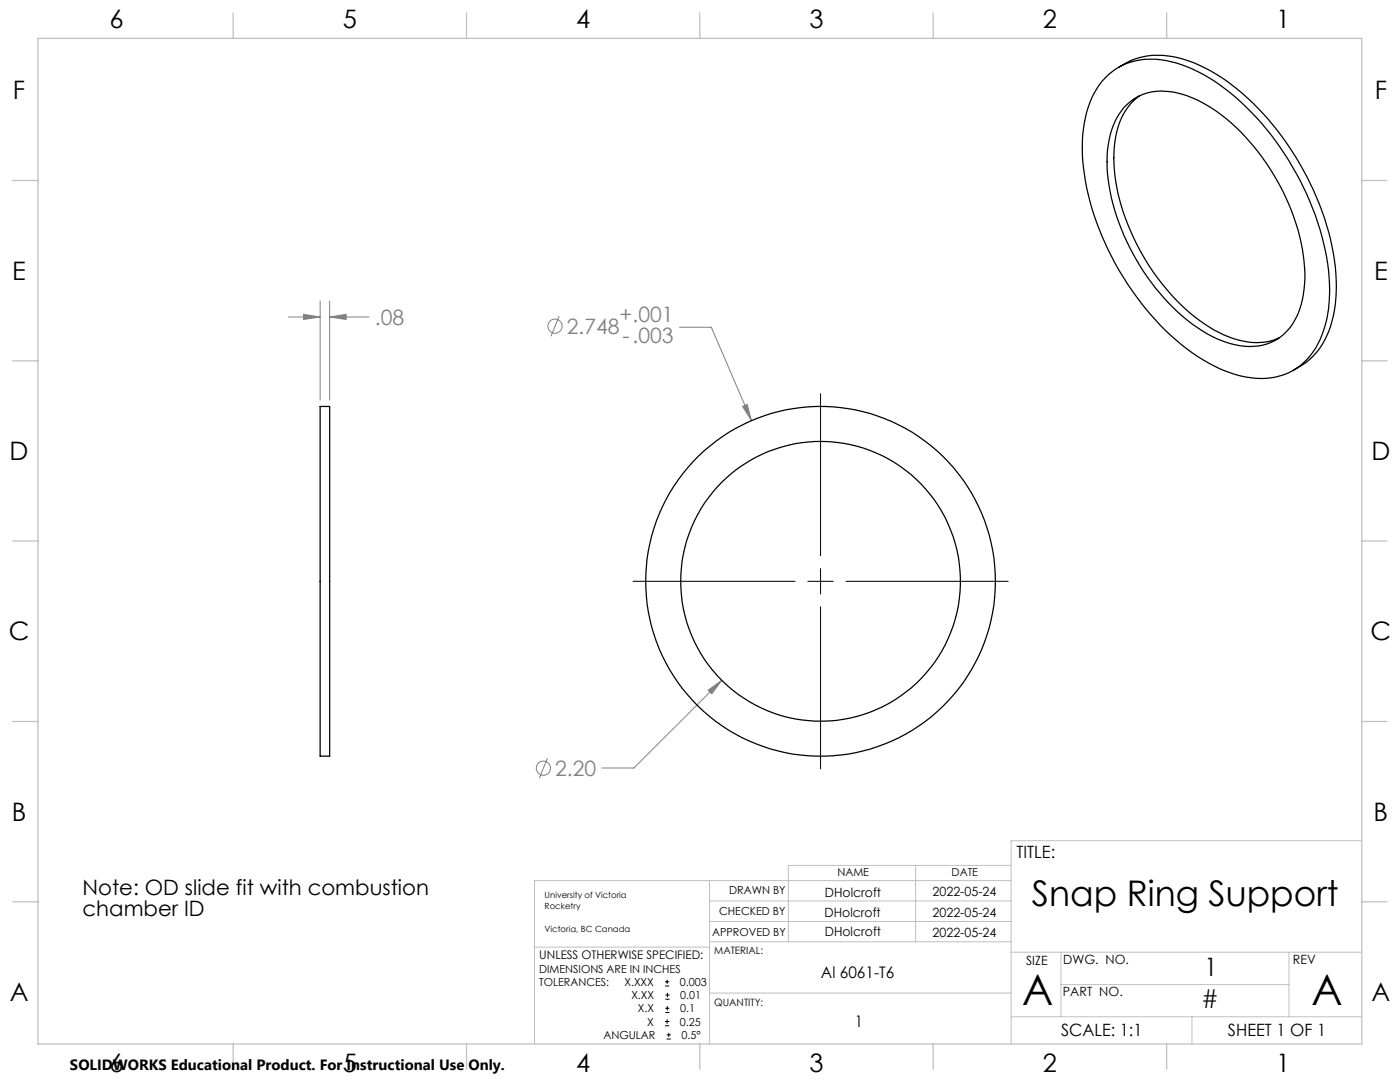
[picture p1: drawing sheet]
<svg xmlns="http://www.w3.org/2000/svg" width="279mm" height="216mm" viewBox="0 0 279 216" stroke-linecap="round" stroke-linejoin="round" font-family="sans-serif">
<g fill="none" stroke="#808080" stroke-width=".2">
<path d="M57.5 63.3h6.4M60.6 62.7l3.3 .6-3.3 .4zM63.9 60.1v19.7M65.8 63.3l3.3-.6v1zM65.8 60.1v19.7M65.8 63.3h7.8M111.6 63.1l-1.6 4M135.6 65.3h6.4l8 18.6M148.2 81.1l.9-.4 .9 3.2zM141.3 137.7l2.7-2-1.9 2.7zM144 135.7l-17.5 17.5h-6.3M109.3 151.3l-1.7 4"/>
<circle cx="110.8" cy="65.1" r="1.42"/>
<circle cx="108.4" cy="153.3" r="1.42"/>
</g>
<g fill="none" stroke="#000" stroke-width=".2">
<path d="M163.8 78.6v32.3M126.3 116h32.4M161.2 116h5.1M163.8 113.5v5M168.8 116h32.4M163.8 121.1v32.3M132.7 196.7h.9M132.7 195.9h.9M132.8 199.4h.8M132.8 198.5h.8M133.1 195.5v.8M133.2 198.1v.9"/>
<path d="M132.7 204.7h.9M132.7 203.8h.9M132.8 202h.8M132.8 201.2h.8M133 207.3h.9M133 206.5h.9M133.1 203.4v.9M133.2 200.8v.8M133.5 206.1v.8"/>
</g>
<g fill="none" stroke="#c0c0c0" stroke-width=".2">
<path d="M141.6 175.7v32.6M141.6 179.8h60.2M182.7 172.7v15.2M201.8 175.7h-95.1v32.6M201.8 172.7h-44.5v15.2M271.8 167.7h-70v40.6M106.7 189h34.9M141.6 183.9h60.2M141.6 187.9h60.2M141.6 198.2h60.2M201.8 190h70M211.7 190v12.9"/>
<path d="M211.7 196.5h45.5M257.2 190v12.9M201.8 202.9h70M237.9 202.9v5.4"/>
</g>
<g fill="none" stroke="#c0c0c0" stroke-width=".25">
<path d="M7.6 7.7h264.2v200.6h-264.2zM46.5 2.6v5.1M93.1 2.6v5.1M139.7 2.6v5.1M186.2 2.6v5.1M232.8 2.6v5.1M2.5 36h5.1M271.8 36h5M2.5 72h5.1M271.8 72h5M2.5 108h5.1M271.7 108h5.1"/>
<path d="M2.5 144h5.1M271.8 144h5M2.5 180h5.1M271.8 180h5M46.5 208.3v5.1M93.1 208.3v5.1M139.7 208.3v5.1M186.2 208.3v5.1M232.8 208.3v5.1"/>
</g>
<path d="M60.6 62.7l3.3 .6-3.3 .4zM65.8 63.3l3.3-.6v1zM148.2 81.1l1.8 2.8-.9-3.2zM141.3 137.7l.8 .7 1.9-2.7z" fill="#808080"/>
<g fill="none" stroke="#000" stroke-width=".25">
<path d="M221.2 14.9a13.4 13.4 0 0 1 12.5-2.6 33.8 33.8 0 0 1 16 10.1 57 57 0 0 1 15.4 31.6 24.8 24.8 0 0 1-2.6 15.6 12.6 12.6 0 0 1-13.8 5.6 31.8 31.8 0 0 1-15-8.2 56.9 56.9 0 0 1-17.3-32.4 26.4 26.4 0 0 1 2-16l1.6-2.4zM223.2 13.4a14.4 14.4 0 0 1 12.9-1.6 35.2 35.2 0 0 1 15 9.8 57 57 0 0 1 15.4 31.6 24.8 24.8 0 0 1-2.7 15.6 13.7 13.7 0 0 1-5.7 5.1M227.4 19.1a12.8 12.8 0 0 0-4.9 9.2 35.9 35.9 0 0 0 4.3 20.4 41.5 41.5 0 0 0 15.5 17.1 15.7 15.7 0 0 0 11.7 2.1l1.3-.5M224.3 21.4a10.4 10.4 0 0 1 10.8-2.8 28.7 28.7 0 0 1 14.3 9.7 43.7 43.7 0 0 1 11 26.2 17.2 17.2 0 0 1-3.1 11 10.3 10.3 0 0 1-10.6 3.3 27.8 27.8 0 0 1-14.3-9.2 44.3 44.3 0 0 1-11.5-26.2 17.4 17.4 0 0 1 3.4-12zM63.9 81.1h1.9v69.8h-1.9z"/>
<circle cx="163.8" cy="116" r="27.9"/>
<circle cx="163.8" cy="116" r="34.9"/>
</g>
<g font-size="8.5">
<text x="204" y="200.6">A</text>
<text x="261.7" y="200.5">A</text>
</g>
<text font-size="7.1" x="205.9" y="180.8">Snap Ring Support</text>
<g font-size="5.1">
<text x="21.9" y="5.6">6</text>
<text x="68.4" y="5.6">5</text>
<text x="115" y="5.6">4</text>
<text x="161.6" y="5.6">3</text>
<text x="208.1" y="5.6">2</text>
<text x="254.7" y="5.6">1</text>
<text x="2.6" y="19.8">F</text>
<text x="274.4" y="19.8">F</text>
<text x="2.4" y="55.8">E</text>
<text x="274.2" y="55.8">E</text>
<text x="1.9" y="91.8">D</text>
<text x="273.7" y="91.8">D</text>
<text x="1.7" y="127.8">C</text>
<text x="273.5" y="127.8">C</text>
<text x="2.4" y="163.8">B</text>
<text x="274.1" y="163.8">B</text>
<text x="240.4" y="194.7">1</text>
<text x="1.9" y="199.7">A</text>
<text x="239.7" y="201.1">#</text>
<text x="273.7" y="199.7">A</text>
<text x="21.9" y="213.9">6</text>
<text x="68.4" y="213.9">5</text>
<text x="115" y="213.9">4</text>
<text x="161.6" y="213.9">3</text>
<text x="208.1" y="213.9">2</text>
<text x="254.7" y="213.9">1</text>
</g>
<g font-size="4.2" fill="#808080">
<text x="74.8" y="64.8">.08</text>
<text x="123.7" y="64.3">+.001</text>
<text x="113.1" y="66.6">2.748</text>
<text x="124.2" y="68.5">-.003</text>
<text x="110.8" y="154.8">2.20</text>
</g>
<g font-size="4.2">
<text x="16.5" y="178.6">Note: OD slide fit with combustion</text>
<text x="16.5" y="182.7">chamber ID</text>
</g>
<g font-size="3.4">
<text x="202.9" y="171.1">TITLE:</text>
<text x="211.8" y="206.7">SCALE: 1:1</text>
<text x="245.1" y="206.7">SHEET 1 OF 1</text>
</g>
<g font-size="3.2">
<text x="163.8" y="195.1">Al 6061-T6</text>
<text x="170.6" y="205">1</text>
</g>
<text font-size="3" x="14" y="213.5">SOLIDWORKS Educational Product. For Instructional Use Only.</text>
<g font-size="2.5">
<text x="164.6" y="178.9">DHolcroft</text>
<text x="186.1" y="178.8">2022-05-24</text>
<text x="164.6" y="182.9">DHolcroft</text>
<text x="186.1" y="182.9">2022-05-24</text>
<text x="164.6" y="186.8">DHolcroft</text>
<text x="186.1" y="187">2022-05-24</text>
<text x="204.8" y="192.5">SIZE</text>
<text x="212.2" y="192.3">DWG. NO.</text>
<text x="258" y="192.3">REV</text>
<text x="212.1" y="198.7">PART NO.</text>
</g>
<text font-size="2.4" x="107.6" y="191.4">UNLESS OTHERWISE SPECIFIED:</text>
<g font-size="2.2">
<text x="145.5" y="178.4">DRAWN BY</text>
<text x="167.1" y="174.8">NAME</text>
<text x="189.9" y="174.8">DATE</text>
<text x="143.5" y="182.5">CHECKED BY</text>
<text x="142.1" y="186.7">APPROVED BY</text>
<text x="107.6" y="194.1">DIMENSIONS ARE IN INCHES</text>
<text x="107.6" y="196.7">TOLERANCES:</text>
<text x="124.6" y="196.7">X.XXX</text>
<text x="135.7" y="196.7">0.003</text>
<text x="126" y="199.4">X.XX</text>
<text x="127.3" y="202">X.X</text>
<text x="135.7" y="202">0.1</text>
<text x="135.7" y="199.4">0.01</text>
<text x="120.4" y="207.3">ANGULAR</text>
<text x="129.1" y="204.7">X</text>
<text x="135.7" y="204.7">0.25</text>
<text x="136" y="207.3">0.5°</text>
</g>
<g font-size="2">
<text x="142.5" y="190.4">MATERIAL:</text>
<text x="142.5" y="200.7">QUANTITY:</text>
</g>
<g font-size="1.7">
<text x="108.7" y="179.1">University of Victoria</text>
<text x="108.7" y="181.4">Rocketry</text>
<text x="108.7" y="186">Victoria, BC Canada</text>
</g>
</svg>
